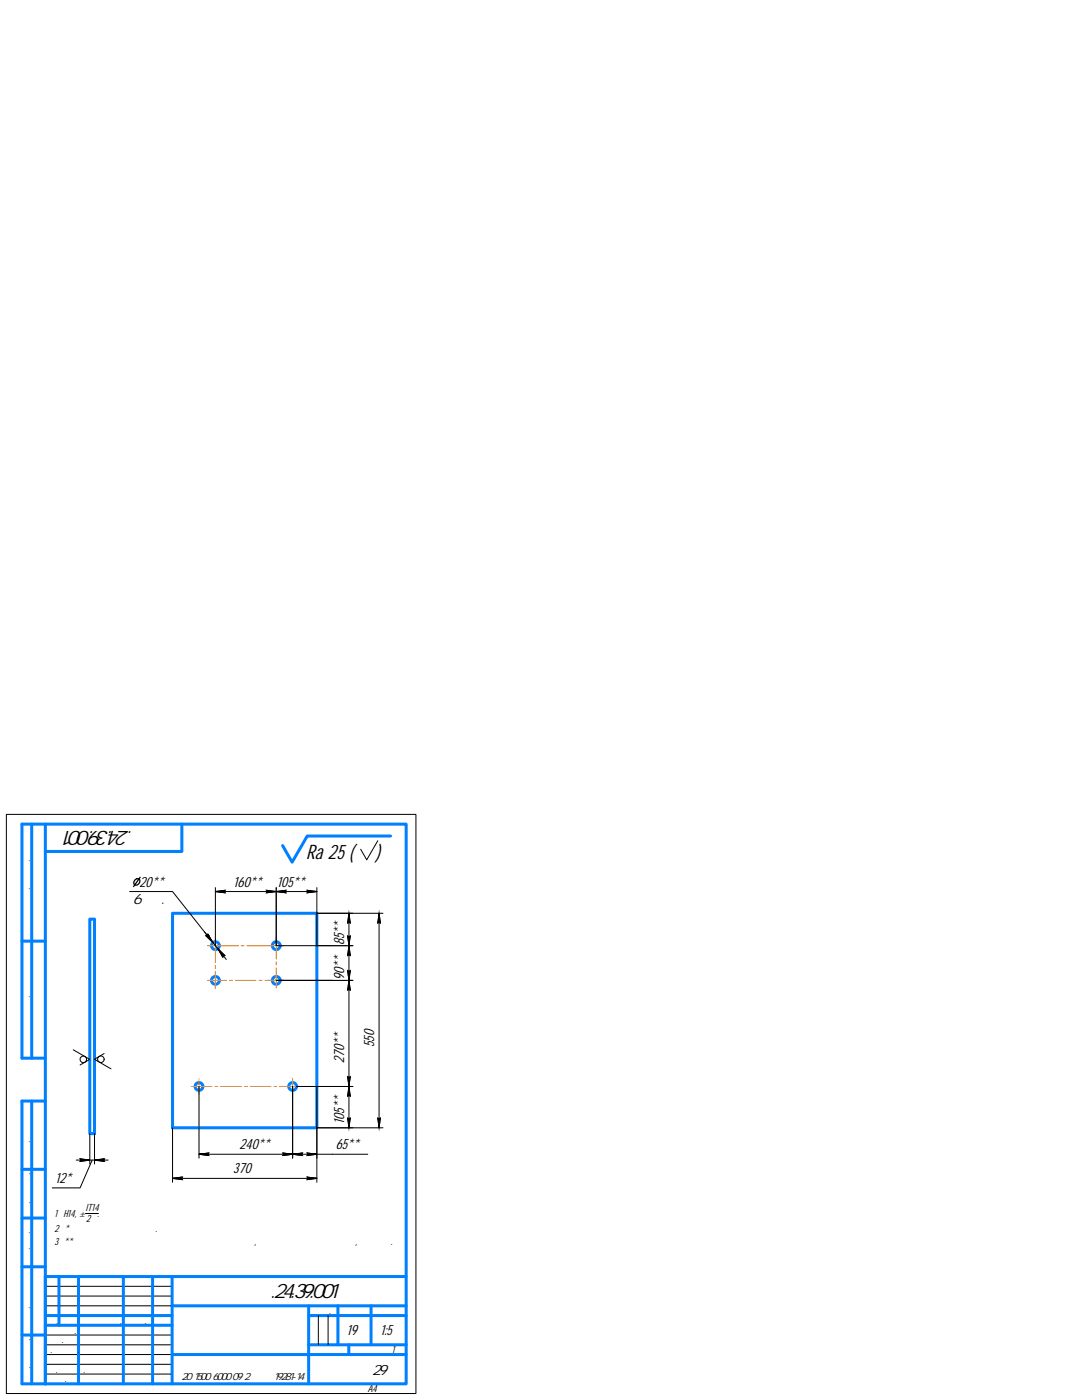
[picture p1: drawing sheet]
<svg xmlns="http://www.w3.org/2000/svg" width="216mm" height="279mm" viewBox="0 0 216 279" stroke-linecap="round" stroke-linejoin="round" font-family="sans-serif">
<g fill="none" stroke="#0080ff" stroke-width=".6">
<path d="M6.3 164.5v46.7M9 164.5h72v111.7h-72zM9 164.5h-4.6v46.7h4.6M36.3 164.5v5.4h-27.3M77.9 166.8h-16.6l-3 5.3-1.9-3.3M4.4 187.8h4.6M17.9 183.4h1v42.8h-1zM34.4 182.3h28.8v42.8h-28.8zM6.3 219.7v56.5M9 219.7h-4.6v56.5h4.6M4.4 233.4h4.6M4.4 252.8h4.6"/>
<path d="M4.4 243.1h4.6M11.8 254.8v9.7M15.7 254.8v21.4M24.6 254.8v21.4M30.4 254.8v21.4M34.3 254.8v21.4M81 254.8h-72v21.4M4.4 266.4h4.6M9 262.6h25.3M9 264.5h25.3M34.3 270.3h46.7M34.3 260.6h46.7"/>
<path d="M61.6 262.6h19.4M61.6 260.6v15.6M61.6 268.4h19.4M67.4 260.6v7.8M69.6 268.4v1.9M74 260.6v7.8"/>
<circle cx="43" cy="195.7" r=".78"/>
<circle cx="43" cy="188.7" r=".78"/>
<circle cx="55.1" cy="188.7" r=".78"/>
<circle cx="55.1" cy="195.7" r=".78"/>
<circle cx="39.7" cy="216.8" r=".78"/>
<circle cx="58.4" cy="216.8" r=".78"/>
</g>
<path d="M26.7 174.7v6.4M46.7 174.8v2.7M55.5 174.8v2.7M66.5 195.4h2.7M66.5 188.5h2.7M66.5 212.1h2.7M72.5 208.8h2.7M11.2 233.9v2.8M46.7 232v2.8M47.9 227.2v2.8M66.5 224.1h2.7M67.1 227.2v2.8" fill="none" stroke="#fff" stroke-width=".2"/>
<g fill="#fff" stroke="#fff" stroke-width=".2">
<path d="M11.2 236.7h3.8v-2.8zM11.2 233.9h3.8l-3.8 2.8z"/>
<path d="M46.7 234.8h4.1v-2.8zM46.7 232h4.1l-4.1 2.8z"/>
<path d="M72.5 204.9l2.7 3.9v-3.9zM72.5 204.9l2.7 3.9h-2.7z"/>
<path d="M66.5 218l2.7 6.1v-6.1zM66.5 218l2.7 6.1h-2.7z"/>
<path d="M66.5 205.5l2.7 6.6v-6.6zM66.5 205.5l2.7 6.6h-2.7z"/>
<path d="M66.5 190l2.7 5.4v-5.4zM66.5 190l2.7 5.4h-2.7z"/>
<path d="M46.7 177.5h6.3v-2.7zM46.7 174.8h6.3l-6.3 2.7z"/>
<path d="M47.9 230h6.7v-2.8zM47.9 227.2h6.7l-6.7 2.8z"/>
<path d="M55.5 177.5h6v-2.7zM55.5 174.8h6l-6 2.7z"/>
<path d="M67.1 230h5.3v-2.8zM67.1 227.2h5.3l-5.3 2.8z"/>
<path d="M66.5 183.2l2.7 5.3v-5.3zM66.5 183.2l2.7 5.3h-2.7z"/>
<path d="M26.7 181.1h6.7v-6.4zM26.7 174.7h6.7l-6.7 6.4z"/>
</g>
<g fill="none" stroke="#000" stroke-width=".2">
<path d="M1.3 162.5h81.7v115.6h-81.7zM25.9 177.9h8.5l9.1 11.4 1 1.7v-.3h.4l-1.4-1.4 1.6 2.2M43 177.9l1.9-.2-.2 .2 .2 .3zM43 177.9h20.2M43 177.1v11.6M53.2 177.7l1.9 .2-1.9 .3 .2-.3zM55.1 177.9l2-.2-.2 .2 .2 .3zM55.1 177.1v11.6h15.3M61.3 177.7l1.9 .2-1.9 .3 .2-.3zM63.2 177.1v11.6M75.4 167.8l-2.2 3.8-1.2-2.1M40.8 186l1.7 2.1-1.4-1.3 .3-.1 .1-.3 1 1.7"/>
<path d="M55.1 195.7h15.3M63.2 182.3h13.2M69.4 193.7l.2 .2 .3-.2-.3 2zM69.4 186.8l.2 .2 .3-.2-.3 1.9zM69.6 195.7l.3 1.9-.3-.2-.2 .2zM69.6 188.7l.3 2-.3-.2-.2 .2zM69.6 182.3l.3 1.9-.3-.2-.2 .2zM69.6 182.3v42.8M75.6 182.3l.3 1.9-.3-.2-.2 .2zM75.6 182.3v42.8M14.6 209.5l3.3 1.9-1.9 1.1M20.8 210.3l-2 1.1 3.3 1.9"/>
<path d="M39.7 216.8v14.3M58.4 216.8v14.3M59.2 216.8h11.2M63.2 216.8v19.1M69.4 214.9l.2 .2 .3-.2-.3 1.9zM69.6 216.8l.3 2-.3-.2-.2 .2zM15.2 231.5h2.7l-1.9 .3 .2-.3-.2-.2 4.8 .5-.2-.3 .2-.2-1.9 .2h2.7M17.9 226.2v6.1M18.4 231.5l-2.4 5.6h-5.6M18.9 226.2v6.1M34.4 235.2l2-.3-.2 .3 .2 .2zM34.4 235.2h28.8"/>
<path d="M34.4 225.1v10.8M39.7 230.4l2-.3-.2 .3 .2 .2zM39.7 230.4h18.7M56.4 230.1l2 .3-2 .2 .2-.2zM58.4 230.4l1.9-.3-.2 .3 .2 .2zM58.4 230.4h15M61.3 234.9l1.9 .3-1.9 .2 .2-.2zM61.3 230.1l1.9 .3-1.9 .2 .2-.2zM63.2 225.1h13.2M69.4 223.1l.2 .2 .3-.2-.3 2zM75.4 223.1l.2 .2 .3-.2-.3 2zM9 258.7h25.3"/>
<path d="M9 256.7h25.3M17 242.2h2.6M9 260.6h25.3M9 266.4h25.3M9 268.4h25.3M9 270.3h25.3M9 272.3h25.3M9 274.2h25.3M63.5 262.6v5.8M65.5 262.6v5.8"/>
<circle cx="16.6" cy="211.4" r=".65"/>
<circle cx="20.1" cy="211.4" r=".65"/>
</g>
<g fill="#000" stroke="#000" stroke-width=".2">
<path d="M41.4 186.7l.3 .1zM41.5 186.4l.2 .3h-.3zM43.5 189.3l1.4 1.4h-.6zM44.3 190.7h.6zM69.4 193.7l.2 .2h-.2zM69.4 186.8l.2 .2h-.2zM69.4 197.4h.2l-.2 .2zM69.4 190.5h.2l-.2 .2zM69.4 193.9h.5l-.3 1.8zM69.4 184h.2l-.2 .2zM69.4 187h.5l-.3 1.7zM69.6 195.7l.3 1.7h-.5z"/>
<path d="M69.6 197.4h.3v.2zM69.6 188.7l.3 1.8h-.5zM69.6 190.5h.3v.2zM69.6 182.3l.3 1.7h-.5zM69.6 184h.3v.2zM69.6 193.9l.3-.2v.2zM69.6 187l.3-.2v.2zM75.4 184h.2l-.2 .2zM75.6 182.3l.3 1.7h-.5zM75.6 184h.3v.2zM69.4 214.9l.2 .2h-.2zM69.4 218.6h.2l-.2 .2z"/>
<path d="M69.4 215.1h.5l-.3 1.7zM69.6 216.8l.3 1.8h-.5zM69.6 218.6h.3v.2zM69.6 215.1l.3-.2v.2zM69.4 223.1l.2 .2h-.2zM69.4 223.3h.5l-.3 1.8zM69.6 223.3l.3-.2v.2zM75.4 223.1l.2 .2h-.2zM75.4 223.3h.5l-.3 1.8zM75.6 223.3l.3-.2v.2z"/>
<path d="M43 177.9l1.9-.2-.2 .2zM43 177.9l1.9 .3-.2-.3z"/>
<path d="M53.2 177.7l1.9 .2h-1.7zM53.4 177.9l-.2 .3 1.9-.3z"/>
<path d="M55.1 177.9l2-.2-.2 .2zM55.1 177.9l2 .3-.2-.3z"/>
<path d="M61.3 177.7l1.9 .2h-1.7zM61.5 177.9l-.2 .3 1.9-.3z"/>
<path d="M41.1 186.8h.6zM41.1 186.8h.6l.8 1.3z"/>
<path d="M44.3 190.7h.2zM44.3 190.7h.2v.3z"/>
<path d="M16 231.3l1.9 .2h-1.7zM16.2 231.5l-.2 .3 1.9-.3z"/>
<path d="M18.9 231.5l1.9-.2-.2 .2zM18.9 231.5l1.9 .3-.2-.3z"/>
<path d="M34.4 235.2l2-.3-.2 .3zM34.4 235.2l2 .2-.2-.2z"/>
<path d="M39.7 230.4l2-.3-.2 .3zM39.7 230.4l2 .2-.2-.2z"/>
<path d="M56.4 230.1l2 .3h-1.8zM56.6 230.4l-.2 .2 2-.2z"/>
<path d="M58.4 230.4l1.9-.3-.2 .3zM58.4 230.4l1.9 .2-.2-.2z"/>
<path d="M61.3 234.9l1.9 .3h-1.7zM61.5 235.2l-.2 .2 1.9-.2z"/>
<path d="M61.3 230.1l1.9 .3h-1.7zM61.5 230.4l-.2 .2 1.9-.2z"/>
</g>
<g fill="none" stroke="#ff8000" stroke-width=".2">
<path d="M43 194.1v1.6h-1.6M43 187.2v1.5h-1.6M43 195.7h2.2M43 192.7v.6M43 193.8v3.4M45.8 195.7h.6M47 195.7h4.1M47.6 188.7h-4.6v3.4M48.1 188.7h.6M49.3 188.7h4.6M51.7 195.7h.6M52.9 195.7h2.2"/>
<path d="M53.6 195.7h3.1M53.6 188.7h3.1M55.1 194.1v3.1M55.1 187.2v4.2M55.1 192v.5M55.1 193.1v2.7M39.7 215.3v1.5h-1.5M42.3 216.8h-2.6v1.6M42.9 216.8h.6M44 216.8h4.2M48.8 216.8h.5M49.9 216.8h4.1"/>
<path d="M54.6 216.8h.6M55.8 216.8h2.6M56.8 216.8h3.1M58.4 215.3v3.1"/>
</g>
<path d="M26.9 175.6a.53 .53 0 0 1 .7-.2 .53 .53 0 0 1 .3 .7 .58 .58 0 0 1-.6 .5 .58 .58 0 0 1-.6-.5zM28 175.1l-1.3 1.8" fill="none" stroke="#000" stroke-width=".25"/>
<g font-size="4.1">
<text x="33.3" y="165.8" transform="rotate(-180 33.3 165.8)">МТСП.24.39.001</text>
<text x="61.1" y="171.4">Ra 25 (</text>
<text x="75" y="171.4">)</text>
<text x="47" y="259.1">МТСП.24.39.001</text>
</g>
<g font-size="2.9">
<text x="27.9" y="176.9">20**</text>
<text x="46.6" y="176.9">160**</text>
<text x="55.3" y="176.9">105**</text>
<text x="26.5" y="180.5">6 отв.</text>
<text x="68.6" y="188.6" transform="rotate(-90 68.6 188.6)">85**</text>
<text x="68.6" y="195.6" transform="rotate(-90 68.6 195.6)">90**</text>
<text x="74.7" y="209" transform="rotate(-90 74.7 209)">550</text>
<text x="68.6" y="212.2" transform="rotate(-90 68.6 212.2)">270**</text>
<text x="68.6" y="224.3" transform="rotate(-90 68.6 224.3)">105**</text>
<text x="47.8" y="229.4">240**</text>
<text x="67" y="229.4">65**</text>
<text x="11.1" y="236.1">12*</text>
<text x="46.6" y="234.2">370</text>
<text x="69.2" y="266.5">19</text>
<text x="75.9" y="266.5">1:5</text>
<text x="64.7" y="274.3">МехТрест29</text>
</g>
<g font-size="2.1">
<text x="6" y="180.7" transform="rotate(-90 6 180.7)">Перв. примен.</text>
<text x="6" y="202.8" transform="rotate(-90 6 202.8)">Справ. №</text>
<text x="6" y="231.2" transform="rotate(-90 6 231.2)">Подп. и дата</text>
<text x="6.1" y="242.5" transform="rotate(-90 6.1 242.5)">Инв. № дубл.</text>
<text x="10.9" y="242.9">1 H14, ±</text>
<text x="10.9" y="245.8">2 * Размер для справок.</text>
<text x="17.2" y="241.6">IT14</text>
<text x="17.2" y="243.8">2</text>
<text x="19.4" y="242.9">.</text>
<text x="10.9" y="248.5">3 ** Отверстия выполнить при монтаже лебедки, по сопрягаемой детали, по месту.</text>
<text x="6" y="252.6" transform="rotate(-90 6 252.6)">Взам. инв. №</text>
<text x="62.9" y="262.3">Лит.</text>
<text x="68.3" y="262.3">Масса</text>
<text x="74.1" y="262.3">Масштаб</text>
<text x="6" y="264.3" transform="rotate(-90 6 264.3)">Подп. и дата</text>
<text x="9.1" y="266.2">Разраб.</text>
<text x="9.1" y="268.1">Пров.</text>
<text x="9.2" y="264.2">Изм.</text>
<text x="11.9" y="264.2">Лист</text>
<text x="15.8" y="266.2">Иванов</text>
<text x="17" y="264.2">№ докум.</text>
<text x="25.7" y="264.2">Подп.</text>
<text x="30.6" y="264.2">Дата</text>
<text x="6.1" y="275.6" transform="rotate(-90 6.1 275.6)">Инв. № подл.</text>
<text x="9.1" y="270">Т.контр.</text>
<text x="9.1" y="273.9">Н.контр.</text>
<text x="9.1" y="275.9">Утв.</text>
<text x="36.2" y="275.4">20х1500х6000 09Г2С ГОСТ 19281-14</text>
<text x="40.4" y="272.6">Лист горячекатаный</text>
<text x="62" y="270">Лист</text>
<text x="70.2" y="270">Листов</text>
<text x="78.2" y="270">1</text>
<text x="38.3" y="277.8">Копировал</text>
<text x="65.6" y="277.8">Формат</text>
<text x="73.4" y="277.8">A4</text>
</g>
</svg>
